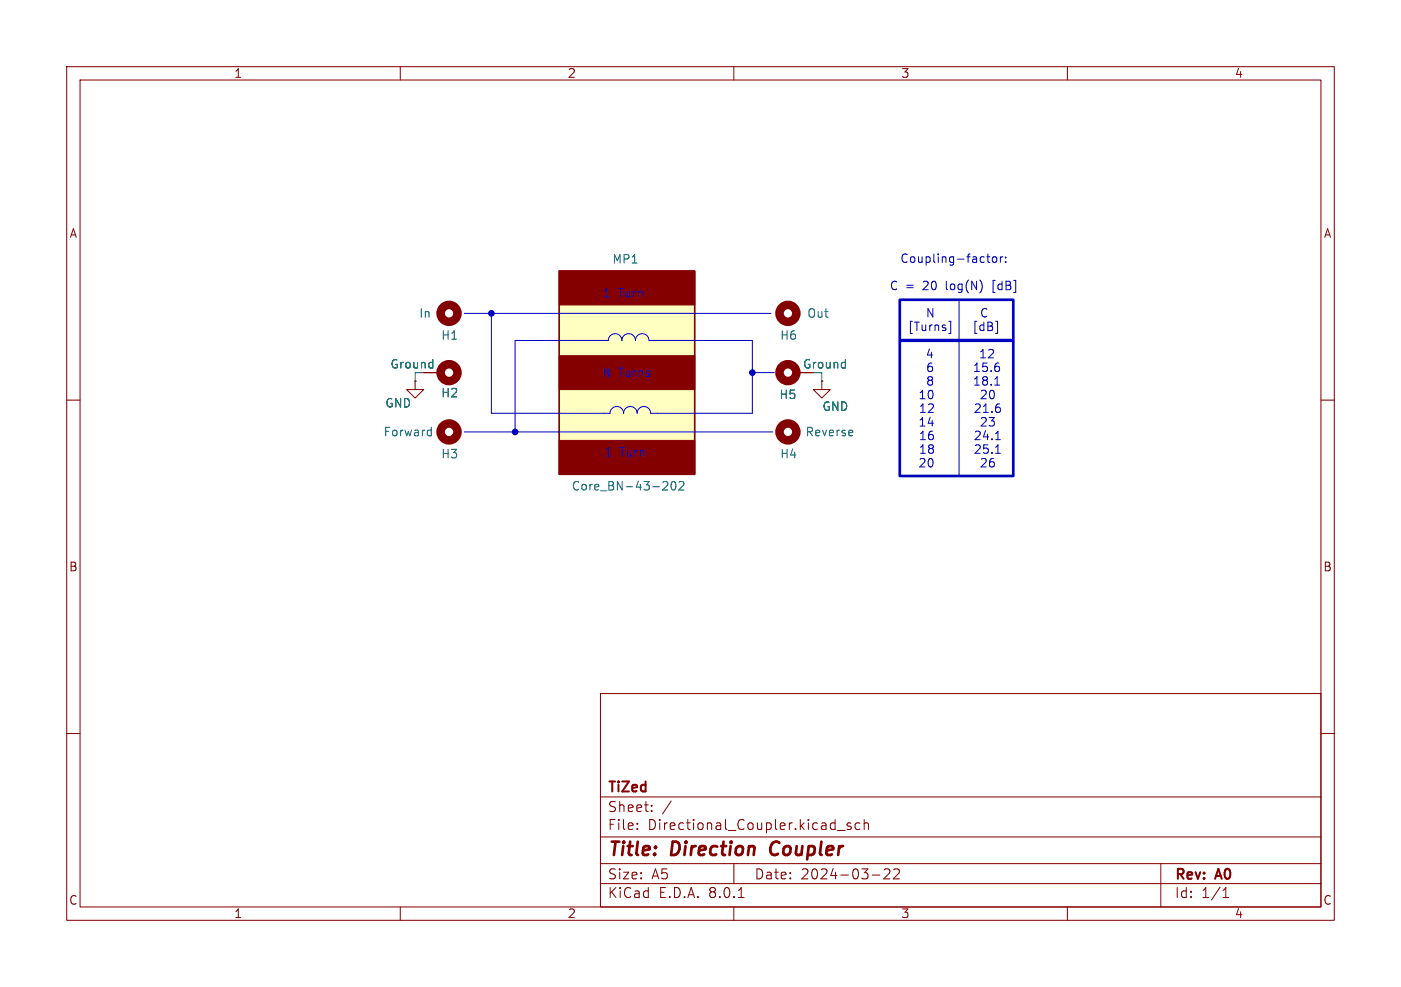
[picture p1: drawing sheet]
<svg xmlns="http://www.w3.org/2000/svg" width="210mm" height="148mm" viewBox="0 0 210 148" stroke-linecap="round" stroke-linejoin="round" font-family="sans-serif">
<g fill="none" stroke="#840000" stroke-width=".15">
<path d="M10 10h190v128h-190zM12 12h186v124h-186zM60 10v2M110 10v2M160 10v2M10 60h2M63.5 55.9h2.5M119.4 55.9h2.5M123.2 57.2v1.2h1.3l-1.3 1.3-1.3-1.3h1.3M123.2 57.2h.1M198 60h2M10 110h2"/>
<path d="M90 104h108v32h-108zM90 119.5h108M198 110h2M60 136v2M90 132.5h108M90 129.5h108M90 125.5h108M95.5 124.2v.2M95.5 123.5v.1M97.7 121.5v.2M97.7 120.8v.1M100.6 120.1l-1.3 1.9"/>
<path d="M110 136v2M110 129.5v3M110.7 134.6h.8M125.5 124.5h1.2M127.5 123.5l-.3-.1-.2 .2v.2l.5 .2v.3h-.5M128.9 123.5l-.4-.1-.3 .3v.4l.1 .2h.6M129.5 123.5a.37 .37 0 0 1 .7 .1v.8M129.5 122.9v1.5M130.8 131.2h1.1M132.5 130.4l.3-.1 .5 .1a.41 .41 0 0 1 0 .5l-.8 .9h.9M134 130.4l.2-.1 .5 .1a.41 .41 0 0 1 .1 .5l-.9 .9h.9M160 136v2"/>
<path d="M174 129.5v6.5M183.3 134.6h.9M183.3 133.5l.5-.4v1.5"/>
</g>
<path d="M115.8 126.5a1.27 1.27 0 0 0-.1 1.6" fill="none" stroke="#840000" stroke-width=".4"/>
<g fill="#0000c2" stroke="#0000c2" stroke-width=".15">
<circle cx="73.7" cy="47" r=".25"/>
<circle cx="77.2" cy="64.8" r=".25"/>
<circle cx="112.8" cy="55.9" r=".25"/>
</g>
<g fill="none" stroke="#840000" stroke-width="1.3">
<circle cx="67.3" cy="55.9" r="1.27"/>
<circle cx="118.1" cy="55.9" r="1.27"/>
<circle cx="118.1" cy="47" r="1.27"/>
<circle cx="118.1" cy="64.8" r="1.27"/>
</g>
<path d="M64.8 54.3l.1 .1M64.9 53.9v1.3M64.9 55.1l-.1 .1M126.6 54.3l.1 .1M126.7 53.9v1.3M126.7 55.1l-.1 .1M127.8 64.6v.2l-.6 .1" fill="none" stroke="#006464" stroke-width=".15"/>
<path d="M83.8 40.6h20.3v30.5h-20.3z" fill="#ffffc2"/>
<g fill="#840000" stroke="#840000" stroke-width=".15">
<path d="M83.8 66h20.3v5.1h-20.3z"/>
<path d="M83.8 53.3h20.3v5.1h-20.3z"/>
<path d="M83.8 40.6h20.3v5.1h-20.3z"/>
</g>
<path d="M83.8 40.6h20.3v30.5h-20.3z" fill="none" stroke="#840000" stroke-width=".25"/>
<path d="M64.8 54.3l.1 .1M64.9 53.9v1.3M64.9 55.1l-.1 .1M126.6 54.3l.1 .1M126.7 53.9v1.3M126.7 55.1l-.1 .1M64.3 64.5l.4 .1M64.7 64.1v1.2M64.7 65.3h-.4M99.4 72.3l.5-.1 .1 .1 .1 .3-.8 .9h.8M100.7 72.3l.2-.1a.69 .69 0 0 1 .5 .5 .69 .69 0 0 1-.3 .7l-.1 .1a.68 .68 0 0 1-.3-1.2zM101.8 72.3l.5-.1 .2 .1v.3l-.8 .9h.8" fill="none" stroke="#006464" stroke-width=".15"/>
<g fill="none" stroke="#840000" stroke-width="1.3">
<circle cx="67.3" cy="47" r="1.27"/>
<circle cx="67.3" cy="64.8" r="1.27"/>
</g>
<path d="M62.2 57.2v1.2h1.3l-1.3 1.3-1.2-1.3h1.2M62.2 57.2h.1M63.5 55.9h2.5M119.4 55.9h2.5M123.2 57.2h.1" fill="none" stroke="#840000" stroke-width=".15"/>
<g fill="none" stroke="#0000c2" stroke-width=".15">
<path d="M147.9 38.5h.5M148.1 38.1v1.1l.3 .2M148.9 38.6l.3-.1 .2 .2v.4l-.2 .3-.3-.1-.2-.2v-.4zM150 38.5v.9M150.3 38.5l-.2 .1-.1 .1M150.7 39.2v.2M150.7 38.6v.1M69.6 47h46M73.7 47v15h17.7a1.02 1.02 0 0 1 1.1-1 1.02 1.02 0 0 1 1 1 1.02 1.02 0 0 1 1-1 1.02 1.02 0 0 1 1 1 1.02 1.02 0 0 1 1-1 1.02 1.02 0 0 1 1 1h15.3v-10.9h-15.5a1.02 1.02 0 0 0-1-1.1 1.02 1.02 0 0 0-1.1 1.1 1.02 1.02 0 0 0-1-1.1 1.02 1.02 0 0 0-1 1.1 1.02 1.02 0 0 0-1-1.1 1.02 1.02 0 0 0-1 1.1h-14v13.7M112.8 55.9h3.3M139.1 47.5v-1.2l.7 1.2M142.2 48.2h.3v1.8h-.3"/>
<path d="M143.8 45.2v26.2M146.1 55.7h.7M146.1 54.8l.3-.4v1.3M146.1 56.8l.3-.3v1.3M146.1 57.8h.7M147 53.7h.7M147 52.8l.4-.4v1.3M147.3 55.6h.1M147.4 54.4l-.1 .6h.1M147.4 56.6v.3M147.4 57.1v.5M147.6 58.5l-.5 .1"/>
<path d="M147.8 58.6v.5l-.7 .7h.7M147.9 46.4a.51 .51 0 0 0-.6 0 .51 .51 0 0 0-.2 .6 .48 .48 0 0 0 .3 .5 .48 .48 0 0 0 .5-.1M148.7 52.4l-.5 .1M148.9 52.9l-.8 .8h.8M69.6 64.8h46.2M146.2 60.7l.5-.1 .2 .1v.2l-.8 .9h.8M146.2 64.8l.5-.1 .2 .1v.2l-.8 .9h.8M146.2 66.8l.5-.1 .2 .1v.3l-.8 .9h.8M147.2 62.7h-.1M147.2 68.8l-.1 .1M147.8 62.7v.5l-.7 .7h.7M147.8 68.9v.4l-.7 .7h.7"/>
</g>
<path d="M134.9 45h17v26.4h-17z" fill="none" stroke="#0000c2" stroke-width=".4"/>
<g fill="none" stroke="#0000c2" stroke-width=".5">
<path d="M135.1 51.1h16.5"/>
<circle cx="73.7" cy="47" r=".25"/>
<circle cx="112.8" cy="55.9" r=".25"/>
<circle cx="77.2" cy="64.8" r=".25"/>
</g>
<path d="M62.2 55.9v1.3M123.2 55.9v1.3" fill="none" stroke="#009600" stroke-width=".15"/>
<g font-size="2.8" fill="#840000">
<text x="91" y="128.9">Title:</text>
<text x="100.7" y="128.9">Direction</text>
<text x="116.3" y="128.9">Coupler</text>
</g>
<g font-size="2.1" fill="#840000">
<text x="91" y="119.2">TiZed</text>
<text x="91" y="124.7">File:</text>
<text x="91" y="122">Sheet:</text>
<text x="97.1" y="124.7">Directional_Coupler.kicad_sch</text>
<text x="91" y="134.9">KiCad</text>
<text x="91" y="132.1">Size:</text>
<text x="97.7" y="132.1">A5</text>
<text x="98.7" y="134.9">E.D.A.</text>
<text x="106.3" y="134.9">8.0.1</text>
<text x="113" y="132.1">Date:</text>
<text x="120" y="132.1">2024-03-22</text>
<text x="176" y="132.3">Rev:</text>
<text x="176" y="134.9">Id:</text>
<text x="180.1" y="134.9">1/1</text>
<text x="182.4" y="132.3">A0</text>
</g>
<g font-size="1.8" fill="#840000">
<text x="35" y="11.9">1</text>
<text x="85" y="11.9">2</text>
<text x="135" y="11.9">3</text>
<text x="185" y="11.9">4</text>
<text x="10.3" y="35.9">A</text>
<text x="198.4" y="35.9">A</text>
<text x="10.3" y="85.9">B</text>
<text x="198.3" y="85.9">B</text>
<text x="10.3" y="135.9">C</text>
<text x="35" y="137.9">1</text>
<text x="85" y="137.9">2</text>
<text x="135" y="137.9">3</text>
<text x="185" y="137.9">4</text>
<text x="198.3" y="135.9">C</text>
</g>
<g font-size="1.8" fill="#006464">
<text x="91.7" y="39.7">MP1</text>
<text x="62.7" y="47.9">In</text>
<text x="120.9" y="47.9">Out</text>
<text x="66" y="51.2">H1</text>
<text x="116.8" y="51.2">H6</text>
<text x="58.4" y="55.5">Ground</text>
<text x="66" y="59.8">H2</text>
<text x="120.3" y="55.5">Ground</text>
<text x="57.4" y="65.6">Forward</text>
<text x="57.7" y="61.3">GND</text>
<text x="116.7" y="60">H5</text>
<text x="120.7" y="65.6">Reverse</text>
<text x="123.2" y="61.8">GND</text>
<text x="66" y="68.9">H3</text>
<text x="116.8" y="68.9">H4</text>
<text x="85.6" y="73.8">Core_BN-43-202</text>
</g>
<g font-size="1.8" fill="#0000c2">
<text x="134.9" y="39.6">Coupling-factor:</text>
<text x="90.3" y="44.8">1</text>
<text x="92.6" y="44.8">Turn</text>
<text x="133.3" y="43.7">C =</text>
<text x="138.5" y="43.7">20</text>
<text x="139.7" y="47.8">N</text>
<text x="142.1" y="43.7">log(N)</text>
<text x="149.2" y="43.7">[dB]</text>
<text x="149.2" y="47.8">C</text>
<text x="136.2" y="49.9">[Turns]</text>
<text x="139.5" y="53.9">4</text>
<text x="146.5" y="49.9">[dB]</text>
<text x="148.9" y="53.9">12</text>
<text x="90.2" y="56.7">N Turns</text>
<text x="139.5" y="56">6</text>
<text x="139.5" y="58">8</text>
<text x="147.8" y="56">15.6</text>
<text x="147.8" y="58">18.1</text>
<text x="138.2" y="60.1">10</text>
<text x="138.2" y="64.2">14</text>
<text x="138.2" y="62.1">12</text>
<text x="147.7" y="62.1">21.6</text>
<text x="148.8" y="60.1">20</text>
<text x="148.8" y="64.2">23</text>
<text x="90.5" y="68.7">1</text>
<text x="92.9" y="68.7">Turn</text>
<text x="138.2" y="70.3">20</text>
<text x="138.2" y="66.2">16</text>
<text x="138.2" y="68.3">18</text>
<text x="147.7" y="66.2">24.1</text>
<text x="147.7" y="68.3">25.1</text>
<text x="148.8" y="70.3">26</text>
</g>
</svg>
